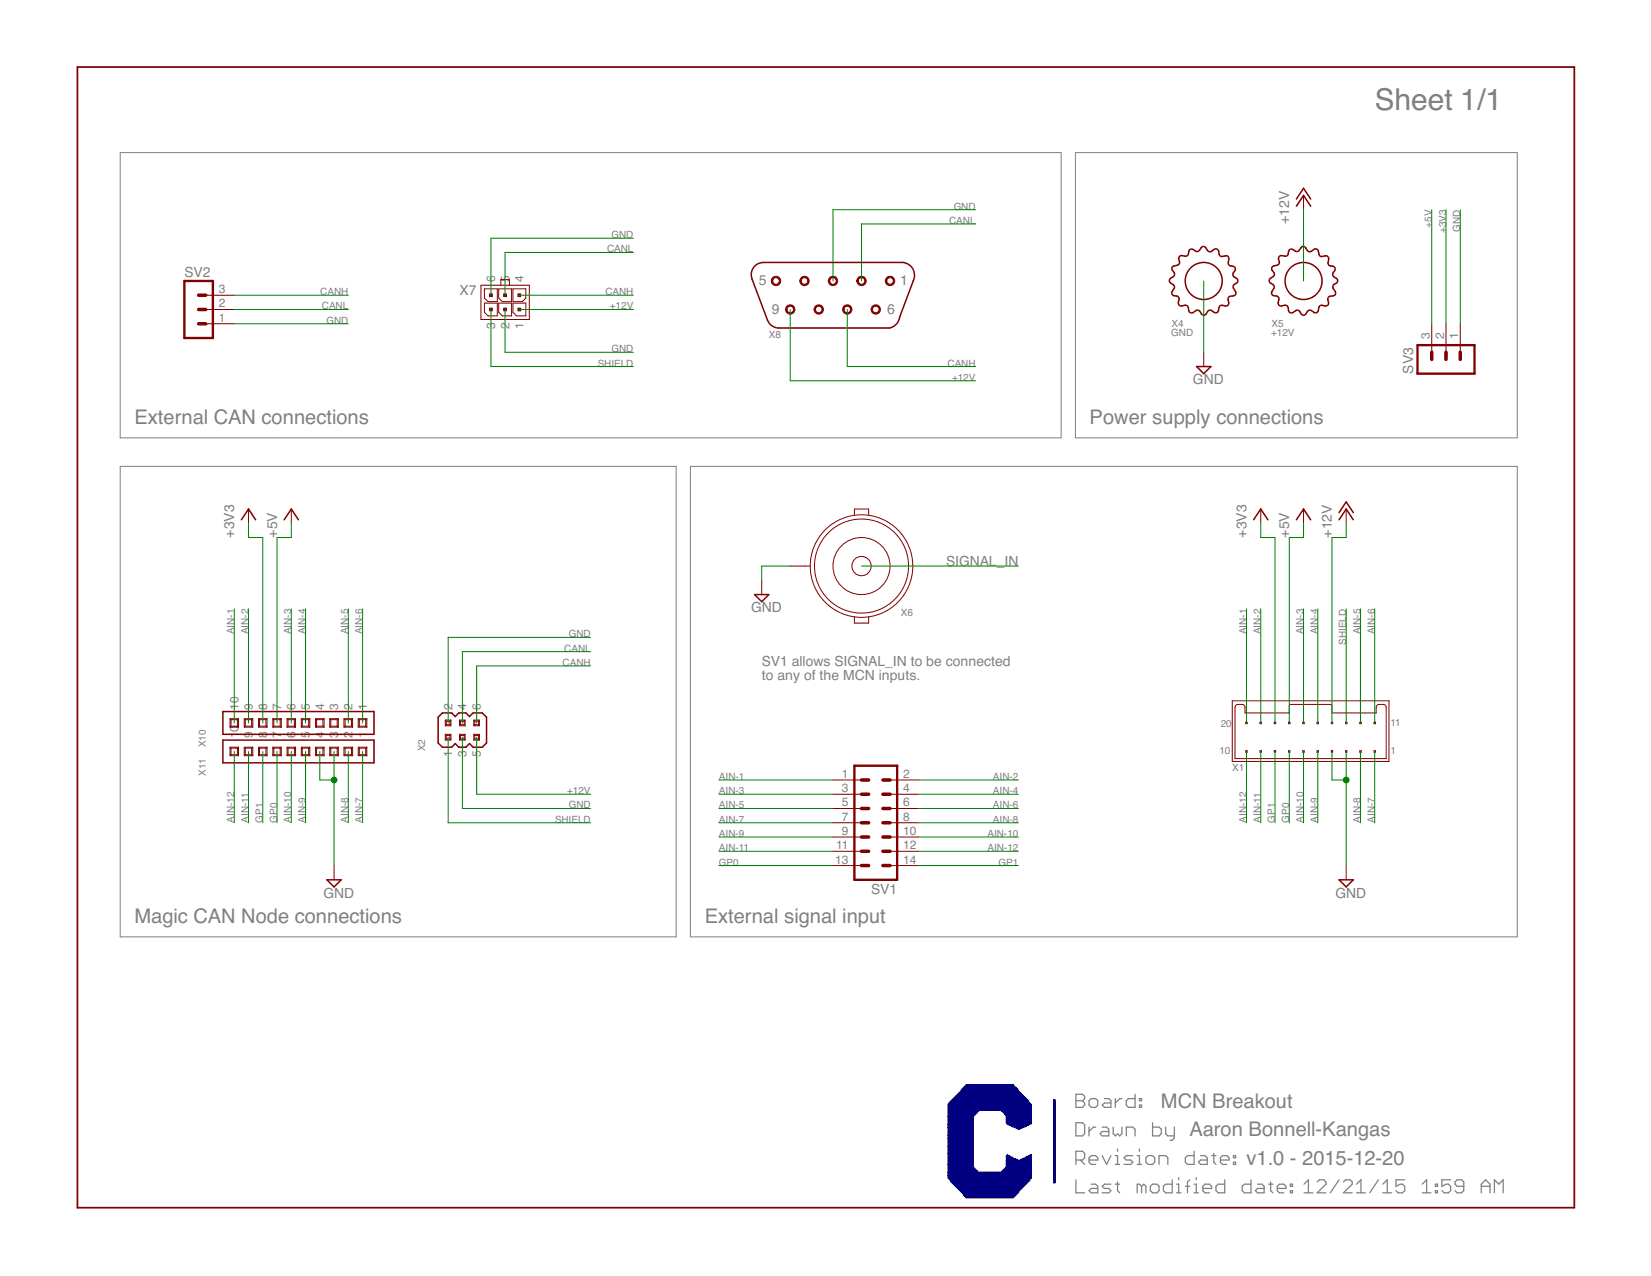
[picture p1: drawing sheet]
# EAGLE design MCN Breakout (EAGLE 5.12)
PARTNO: 2-826629-0

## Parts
SV1  MA07-2  [MA07-2]
SV2  MA03-1  [MA03-1]
SV3  MA03-1  [MA03-1]
X1  MICROCLASP-20-DUAL-RA  [MICROCLASP-20-DUAL-RA]
X2  M22-25203XX  [M22-25203XX]
X4  GND  BINDING_POST-BLACK-6-32  [BINDING_POST_6-32]
X5  +12V  BINDING_POST-RED-6-32  [BINDING_POST_6-32]
X6  BNC_JACK-RA  [BNC_RA_PCB]
X7  MICROFIT-06-DUAL-RA-SMD  [MICROFIT-6-DUAL-RA-SMD]
X8  DE-9_DB-9-RCPT-RA  [DE-9_RA]
X10  M22-71310XX  [M22-71310XX]
X11  M22-71310XX  [M22-71310XX]

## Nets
+3V3: SV3.2 X1.18 X10.8
+5V: SV3.3 X1.17 X10.7
+12V: X1.14 X2.5 X5.P$1 X7.1 X8.9
AIN-1: SV1.1 X1.20 X10.10
AIN-2: SV1.2 X1.19 X10.9
AIN-3: SV1.3 X1.16 X10.6
AIN-4: SV1.4 X1.15 X10.5
AIN-5: SV1.5 X1.12 X10.2
AIN-6: SV1.6 X1.11 X10.1
AIN-7: SV1.7 X1.1 X11.1
AIN-8: SV1.8 X1.2 X11.2
AIN-9: SV1.9 X1.5 X11.5
AIN-10: SV1.10 X1.6 X11.6
AIN-11: SV1.11 X1.9 X11.9
AIN-12: SV1.12 X1.10 X11.10
CANH: SV2.3 X2.6 X7.4 X8.7
CANL: SV2.2 X2.4 X7.5 X8.2
GND: SV2.1 SV3.1 X1.3 X1.4 X2.2 X2.3 X4.P$1 X6.SHELL@1(SHELL) X7.2 X7.6 X8.3 X11.3 X11.4
GP0: SV1.13 X1.7 X11.7
GP1: SV1.14 X1.8 X11.8
SHIELD: X1.13 X2.1 X7.3
SIGNAL_IN: X6.CENTER
Unconnected: X8.1 X8.4 X8.5 X8.6 X8.8 X10.3 X10.4

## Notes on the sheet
- External CAN connections | Power supply connections
- SV1 allows SIGNAL_IN to be connected
- to any of the MCN inputs.
- Magic CAN Node connections | External signal input
- MCN Breakout
- Aaron Bonnell-Kangas
- v1.0 - 2015-12-20
